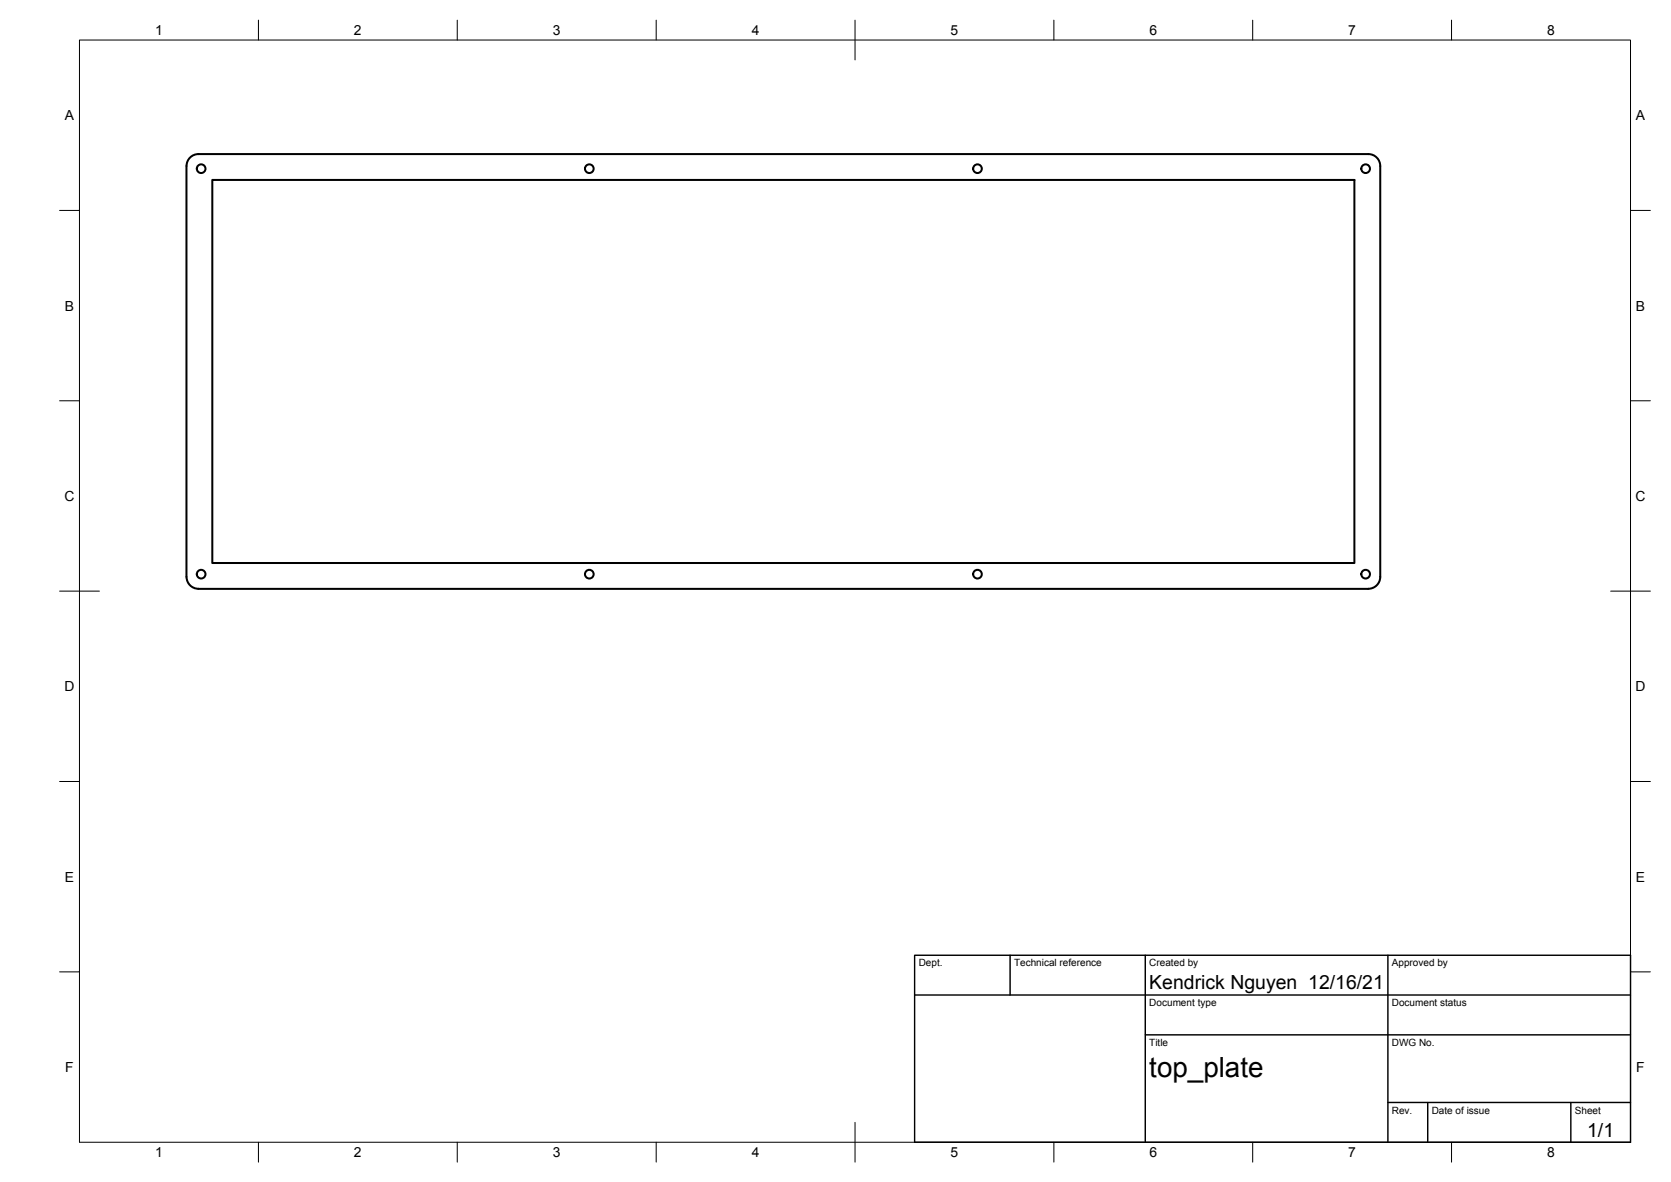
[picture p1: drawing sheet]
<svg xmlns="http://www.w3.org/2000/svg" width="420mm" height="297mm" viewBox="0 0 420 297" stroke-linecap="round" stroke-linejoin="round" font-family="sans-serif">
<!-- layer: Visible -->
<g fill="none" stroke="#000" stroke-width=".51">
<path d="M47.6 39.8a2.99 2.99 0 0 1 2.3-1.1h294.2a2.99 2.99 0 0 1 2.9 3v103.3a3 3 0 0 1-3 3h-294.1a3 3 0 0 1-3-3v-103.3l.1-.7zM53.4 45.2h287.2v96.3h-287.2z"/>
<circle cx="50.6" cy="42.4" r="1.09"/>
<circle cx="148.2" cy="42.4" r="1.09"/>
<circle cx="245.8" cy="42.4" r="1.09"/>
<circle cx="343.4" cy="42.4" r="1.09"/>
<circle cx="50.6" cy="144.3" r="1.09"/>
<circle cx="148.2" cy="144.3" r="1.09"/>
<circle cx="245.8" cy="144.3" r="1.09"/>
<circle cx="343.4" cy="144.3" r="1.09"/>
</g>
<!-- layer: Border -->
<g fill="none" stroke="#000" stroke-width=".25">
<path d="M20 10.1h390v276.9h-390zM65 5.1v5M115 5.1v5M165 5.1v5M215 5.1v10M265 5.1v5M315 5.1v5M365 5.1v5M15 52.9h5M410 52.9h5M15 100.7h5M410 100.7h5"/>
<path d="M15 148.6h10M405 148.6h10M15 196.4h5M410 196.4h5M15 244.2h5M410 244.2h5M65 287v5M115 287v5M165 287v5M215 282.1v9.9M265 287v5M315 287v5"/>
<path d="M365 287v5"/>
</g>
<!-- layer: TitleBlock -->
<path d="M230 240.1h180v46.9h-180zM230 250h180M254 240.1v9.9M288 240.1v46.9M349 240.1v46.9M288 260.1h122M349 277.1h61M359 277.1v9.9M395 277.1v9.9" fill="none" stroke="#000" stroke-width=".36"/>
<text font-size="7" x="289" y="270.6">top_plate</text>
<g font-size="4.9">
<text x="289" y="248.5">Kendrick Nguyen 12/16/21</text>
<text x="399.1" y="285.7">1/1</text>
</g>
<g font-size="3.5">
<text x="39" y="8.8">1</text>
<text x="89" y="8.8">2</text>
<text x="139" y="8.8">3</text>
<text x="189" y="8.8">4</text>
<text x="239" y="8.8">5</text>
<text x="289" y="8.8">6</text>
<text x="339" y="8.8">7</text>
<text x="389" y="8.8">8</text>
<text x="16.3" y="30.2">A</text>
<text x="411.3" y="30.2">A</text>
<text x="16.3" y="78">B</text>
<text x="411.3" y="78">B</text>
<text x="16.2" y="125.9">C</text>
<text x="411.2" y="125.9">C</text>
<text x="16.2" y="173.7">D</text>
<text x="411.2" y="173.7">D</text>
<text x="16.3" y="221.6">E</text>
<text x="411.3" y="221.6">E</text>
<text x="16.4" y="269.4">F</text>
<text x="411.4" y="269.4">F</text>
<text x="39" y="290.8">1</text>
<text x="89" y="290.8">2</text>
<text x="139" y="290.8">3</text>
<text x="189" y="290.8">4</text>
<text x="239" y="290.8">5</text>
<text x="289" y="290.8">6</text>
<text x="339" y="290.8">7</text>
<text x="389" y="290.8">8</text>
</g>
<g font-size="2.5">
<text x="231" y="242.9">Dept.</text>
<text x="255" y="242.9">Technical reference</text>
<text x="289" y="242.9">Created by</text>
<text x="350" y="242.9">Approved by</text>
<text x="289" y="252.8">Document type</text>
<text x="350" y="252.8">Document status</text>
<text x="289" y="262.9">Title</text>
<text x="350" y="262.9">DWG No.</text>
<text x="350" y="279.9">Rev.</text>
<text x="360" y="279.9">Date of issue</text>
<text x="396" y="279.9">Sheet</text>
</g>
</svg>
